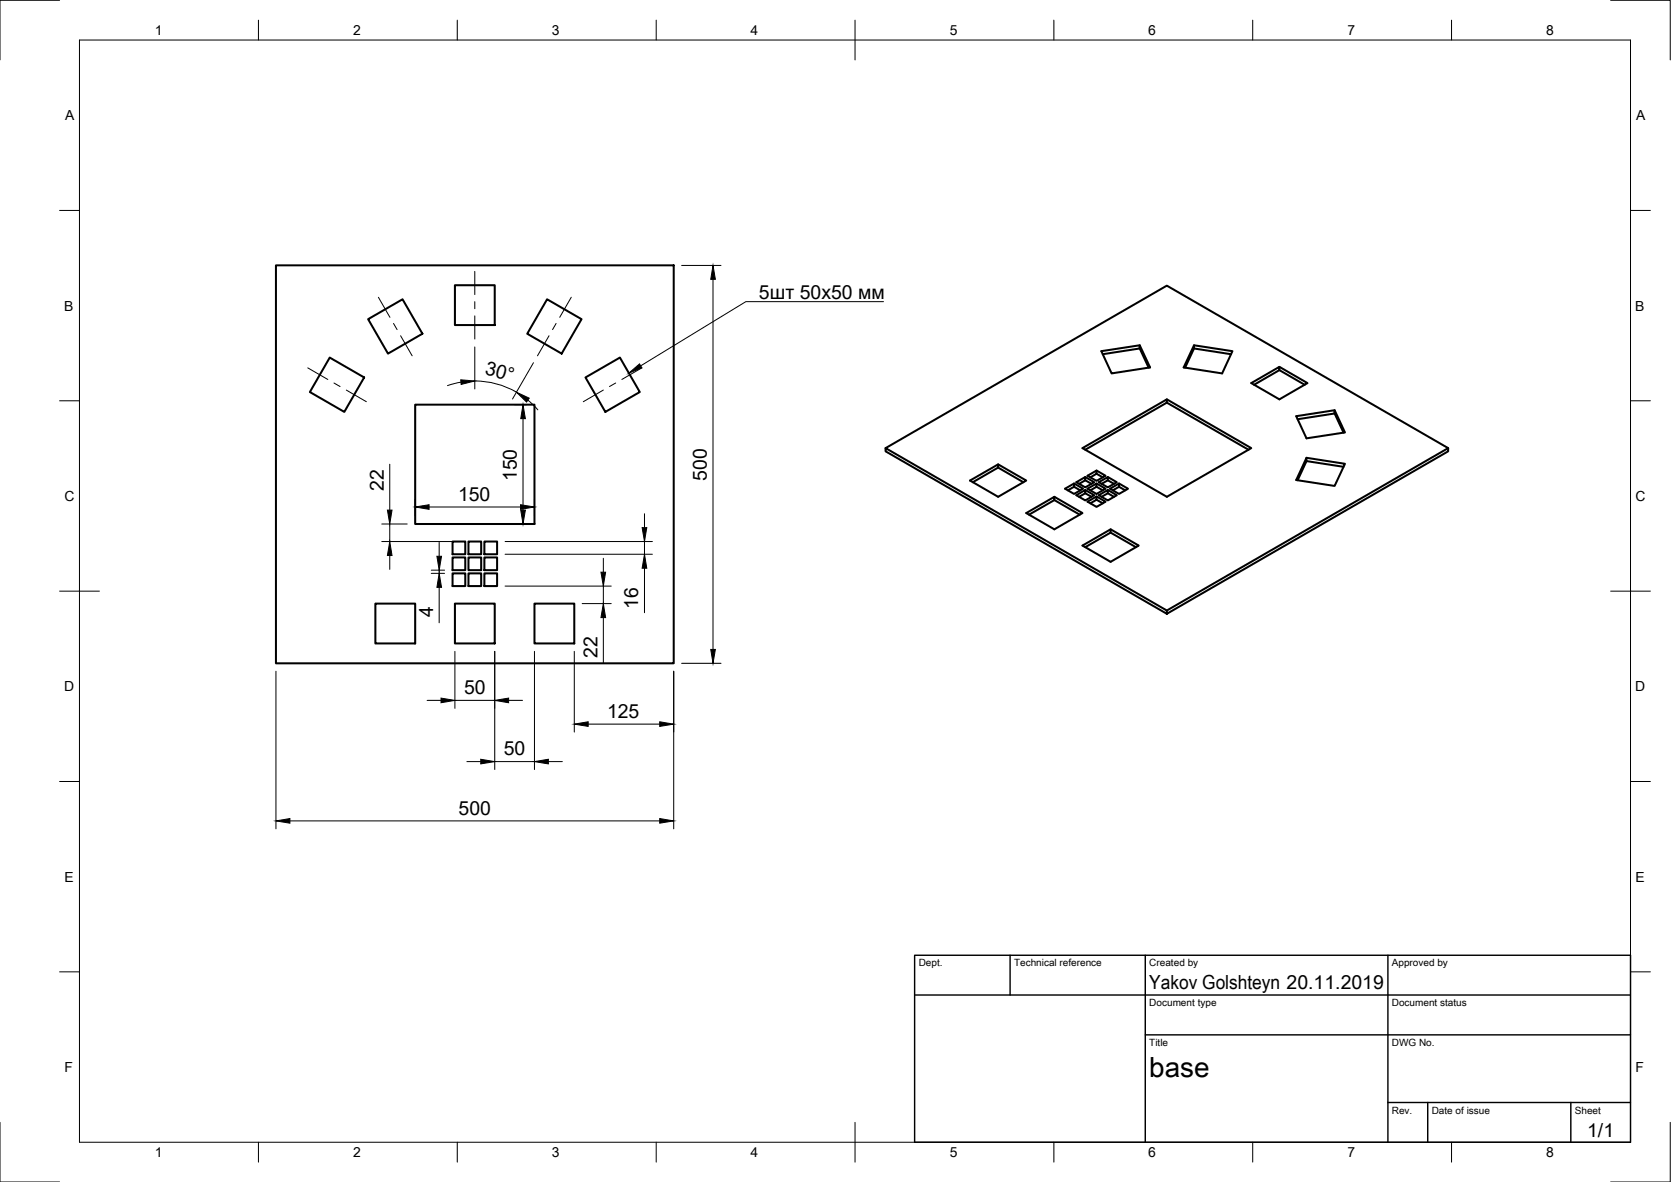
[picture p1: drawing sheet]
<svg xmlns="http://www.w3.org/2000/svg" width="420mm" height="297mm" viewBox="0 0 420 297" stroke-linecap="round" stroke-linejoin="round" font-family="sans-serif">
<!-- layer: Visible -->
<g fill="none" stroke="#000" stroke-width=".51">
<path d="M69.4 66.7h100v100h-100zM114.4 71.7h10v10h-10zM137.6 75.2l8.6 5-5 8.7-8.6-5zM82.9 89.9l8.7 5-5 8.6-8.7-5zM92.6 80.2l8.6-5 5 8.7-8.6 5zM147.2 94.9l8.7-5 5 8.6-8.7 5zM286.6 86.8l2.6 5.5-9.7 1.5-2.6-5.5 9.7-1.5v.8l-9.3 1.4M286.6 87.6l2.2 4.8M300.2 86.8l9.7 1.5-2.6 5.5-9.7-1.5 2.6-5.5v.8l-2.2 4.8M300.2 87.6l9.3 1.4M321.7 92.2l7.1 4.1-7.1 4.1-7.1-4.1 7.1-4.1v.8l-6.4 3.7M321.7 93l6.4 3.7"/>
<path d="M104.4 101.7h30v30h-30zM222.7 112.6v.8l70.7 40.8v-.8l-70.7-40.8 70.7-40.8 70.7 40.8v.8l-70.7 40.8M251 116.7l7 4.1-7 4-7.1-4 7.1-4.1v.8l-6.4 3.7M251 117.5l6.3 3.7M272.9 119.9l2.2 1.3-2.2 1.3-2.3-1.3 2.3-1.3v.8l-1.6 .9M275.7 118.2l2.3 1.4-2.3 1.2-2.2-1.2 2.2-1.4v.8l-1.5 1M275.7 119l1.6 1M278.6 119.9l2.2 1.3-2.2 1.3-2.3-1.3 2.3-1.3v.8l-1.6 .9M293.4 100.4l21.2 12.2-21.2 12.2-21.2-12.2 21.2-12.2v.8l-20.5 11.8M293.4 101.2l20.5 11.8M328.5 115l9.7 1.6-2.6 5.5-9.7-1.5 2.6-5.6v.9l-2.2 4.8M328.5 115.9l9.3 1.4"/>
<path d="M335.6 103.1l2.6 5.6-9.7 1.5-2.6-5.6 9.7-1.5v.8l-9.3 1.5M335.6 103.9l2.2 4.8M364.1 112.6l-70.7 40.8M113.8 136.1h3.2v3.2h-3.2zM117.8 136.1h3.2v3.2h-3.2zM121.8 136.1h3.2v3.2h-3.2zM265.1 124.8l7.1 4.1-7.1 4.1-7.1-4.1 7.1-4.1v.9l-6.4 3.6M265.1 125.7l6.4 3.6M270.1 121.5l2.2 1.3-2.2 1.3-2.3-1.3 2.3-1.3v.8l-1.6 .9M270.1 122.3l1.5 .9M272.9 123.1l2.2 1.3-2.2 1.4-2.3-1.4 2.3-1.3v.9l-1.6 .8M272.9 120.7l1.5 .9"/>
<path d="M272.9 124l1.5 .8M275.7 121.5l2.3 1.3-2.3 1.3-2.2-1.3 2.2-1.3v.8l-1.5 .9M275.7 124.8l2.3 1.3-2.3 1.3-2.2-1.3 2.2-1.3v.8l-1.5 .9M275.7 122.3l1.6 .9M275.7 125.6l1.6 .9M278.6 123.1l2.2 1.3-2.2 1.4-2.3-1.4 2.3-1.3v.9l-1.6 .8M278.6 120.7l1.5 .9M278.6 124l1.5 .8M279.3 133l7 4.1-7 4.1-7.1-4.1 7.1-4.1v.8l-6.4 3.7M279.3 133.8l6.3 3.7M281.4 121.5l2.2 1.3-2.2 1.3-2.3-1.3 2.3-1.3v.8l-1.6 .9M281.4 122.3l1.5 .9"/>
<path d="M94.4 151.7h10v10h-10zM113.8 140.1h3.2v3.2h-3.2zM113.8 144.1h3.2v3.2h-3.2zM114.4 151.7h10v10h-10zM117.8 140.1h3.2v3.2h-3.2zM117.8 144.1h3.2v3.2h-3.2zM121.8 140.1h3.2v3.2h-3.2zM121.8 144.1h3.2v3.2h-3.2zM134.4 151.7h10v10h-10z"/>
</g>
<!-- layer: Border -->
<g fill="none" stroke="#000" stroke-width=".25">
<path d="M15 .1h-15v15M20 10.1h390v276.9h-390zM65 5.1v5M115 5.1v5M165 5.1v5M215 5.1v10M265 5.1v5M315 5.1v5M365 5.1v5M405 .1h15v15M15 52.9h5M410 52.9h5"/>
<path d="M15 100.7h5M410 100.7h5M15 148.6h10M405 148.6h10M15 196.4h5M410 196.4h5M15 244.2h5M410 244.2h5M0 282.1v14.9h15M65 287v5M115 287v5M165 287v5"/>
<path d="M215 282.1v9.9M265 287v5M315 287v5M365 287v5M420 282.1v14.9h-15"/>
</g>
<!-- layer: TitleBlock -->
<path d="M230 240.1h180v46.9h-180zM230 250h180M254 240.1v9.9M288 240.1v46.9M349 240.1v46.9M288 260.1h122M349 277.1h61M359 277.1v9.9M395 277.1v9.9" fill="none" stroke="#000" stroke-width=".36"/>
<!-- layer: Dimensions -->
<g fill="none" stroke="#000" stroke-width=".25">
<path d="M171.4 66.7h9.9M179.3 70.2v93M115.9 96l-3.4 .9M119.4 87.2v10.6M119.4 95.7a20.9 20.9 0 0 1 10.5 2.8M134.1 91.2l-5.2 9.1M98 116.7v11.5M129.5 101.7h2.9M131.5 105.2v23M132.7 100.5l2.5 2.5M96 136.1h19.8M96 131.7h6.4"/>
<path d="M98 131.7v4.4M98 139.6v3.5M104.4 125.4v4.3M107.9 127.4h23M110.4 136.3v3.5M127 136.1h37M127 139.3h37M129.5 131.7h2.9M134.4 125.4v4.3M162.1 129.1v3.5M162.1 136.1v3.2M108.4 143.3h3.4"/>
<path d="M108.4 144.1h3.4M110.4 143.3v.8M110.4 147.6v8.9M127 147.3h26.7M146.4 151.7h7.3M151.7 140.3v3.5M151.7 147.3v4.4M151.7 155.2v11.5M162.1 142.8v11.2M69.4 168.7v39.6M107.4 176h3.5M114.4 163.7v14.3"/>
<path d="M114.4 176h10M124.4 163.7v29.7M127.9 176h3.5M134.4 163.7v29.7M144.4 163.7v20.3M169.4 168.7v39.6M171.4 166.7h9.9M117.4 191.4h3.5M124.4 191.4h10M137.9 191.4h3.5M147.9 182h18M72.9 206.3h93"/>
</g>
<g fill="#000" stroke="#000" stroke-width=".25">
<path d="M179.3 66.7l.6 3.5h-1.2zM115.8 95.4l3.6 .3-3.4 .9zM131.5 101.7l.6 3.5h-1.2zM129.9 98.6l3.2 1.5-.7 .9zM98 136.1l.6 3.5h-1.2zM97.4 128.2h1.2l-.6 3.5zM104.4 127.4l3.5-.6v1.2zM109.9 139.8h1.1l-.6 3.5zM130.9 126.8l3.5 .6-3.5 .6zM130.9 128.2h1.2l-.6 3.5zM161.5 132.6h1.1l-.5 3.5zM110.4 144.1l.6 3.5h-1.1z"/>
<path d="M151.1 143.8h1.2l-.6 3.5zM151.7 151.7l.6 3.5h-1.2zM162.1 139.3l.5 3.5h-1.1zM110.9 175.4l3.5 .6-3.5 .6zM124.4 176l3.5-.6v1.2zM178.7 163.2h1.2l-.6 3.5zM120.9 190.8l3.5 .6-3.5 .6zM134.4 191.4l3.5-.6v1.2zM144.4 182l3.5-.6v1.1zM165.9 181.4l3.5 .6-3.5 .5zM69.4 206.3l3.5-.6v1.2zM165.9 205.7l3.5 .6-3.5 .6z"/>
</g>
<!-- layer: Annotations -->
<path d="M158.1 93.8l2.7-2.4 .6 1z" fill="#000" stroke="#000" stroke-width=".25"/>
<path d="M222.1 75.8h-34.6l-26.4 16.1" fill="none" stroke="#000" stroke-width=".25"/>
<!-- layer: Center Lines -->
<g fill="none" stroke="#000" stroke-width=".25">
<path d="M95.1 74.7l2.9 5M119.4 68.2v5.8M119.4 75.8v1.8M119.4 79.4v5.8M143.6 74.7l-2.9 5M77.4 92.4l5 3M84 96.3l1.5 .8M87.1 98l5 3M99 81.3l.8 1.5M100.7 84.4l2.9 5M138 84.4l-2.9 5M139.8 81.3l-.9 1.5"/>
<path d="M151.7 98l-5 3M154.8 96.3l-1.6 .8M161.4 92.4l-5 3"/>
</g>
<text font-size="7" x="289" y="270.6">base</text>
<g font-size="4.9">
<text x="190.8" y="75.1">5шт 50х50 мм</text>
<text x="121.7" y="94" transform="rotate(15 121.7 94)">30°</text>
<text x="96.5" y="123.3" transform="rotate(-90 96.5 123.3)">22</text>
<text x="115.2" y="125.8">150</text>
<text x="130" y="120.9" transform="rotate(-90 130 120.9)">150</text>
<text x="177.7" y="120.8" transform="rotate(-90 177.7 120.8)">500</text>
<text x="108.9" y="155.1" transform="rotate(-90 108.9 155.1)">4</text>
<text x="160.5" y="153" transform="rotate(-90 160.5 153)">16</text>
<text x="150.2" y="165.4" transform="rotate(-90 150.2 165.4)">22</text>
<text x="116.7" y="174.5">50</text>
<text x="152.6" y="180.4">125</text>
<text x="126.7" y="189.8">50</text>
<text x="115.3" y="204.7">500</text>
<text x="289" y="248.5">Yakov Golshteyn 20.11.2019</text>
<text x="399.1" y="285.7">1/1</text>
</g>
<g font-size="3.5">
<text x="39" y="8.8">1</text>
<text x="88.8" y="8.8">2</text>
<text x="138.8" y="8.8">3</text>
<text x="188.7" y="8.8">4</text>
<text x="238.8" y="8.8">5</text>
<text x="288.7" y="8.8">6</text>
<text x="338.8" y="8.8">7</text>
<text x="388.8" y="8.8">8</text>
<text x="16.4" y="30.2">A</text>
<text x="411.4" y="30.2">A</text>
<text x="16.2" y="78">B</text>
<text x="411.2" y="78">B</text>
<text x="16.2" y="125.9">C</text>
<text x="411.2" y="125.9">C</text>
<text x="16.2" y="173.7">D</text>
<text x="411.2" y="173.7">D</text>
<text x="16.2" y="221.6">E</text>
<text x="411.2" y="221.6">E</text>
<text x="16.2" y="269.4">F</text>
<text x="411.2" y="269.4">F</text>
<text x="39" y="290.8">1</text>
<text x="88.8" y="290.8">2</text>
<text x="138.8" y="290.8">3</text>
<text x="188.7" y="290.8">4</text>
<text x="238.8" y="290.8">5</text>
<text x="288.7" y="290.8">6</text>
<text x="338.8" y="290.8">7</text>
<text x="388.8" y="290.8">8</text>
</g>
<g font-size="2.5">
<text x="231" y="242.9">Dept.</text>
<text x="255" y="242.9">Technical reference</text>
<text x="289" y="242.9">Created by</text>
<text x="350" y="242.9">Approved by</text>
<text x="289" y="252.8">Document type</text>
<text x="350" y="252.8">Document status</text>
<text x="289" y="262.9">Title</text>
<text x="350" y="262.9">DWG No.</text>
<text x="350" y="279.9">Rev.</text>
<text x="360" y="279.9">Date of issue</text>
<text x="396" y="279.9">Sheet</text>
</g>
</svg>
